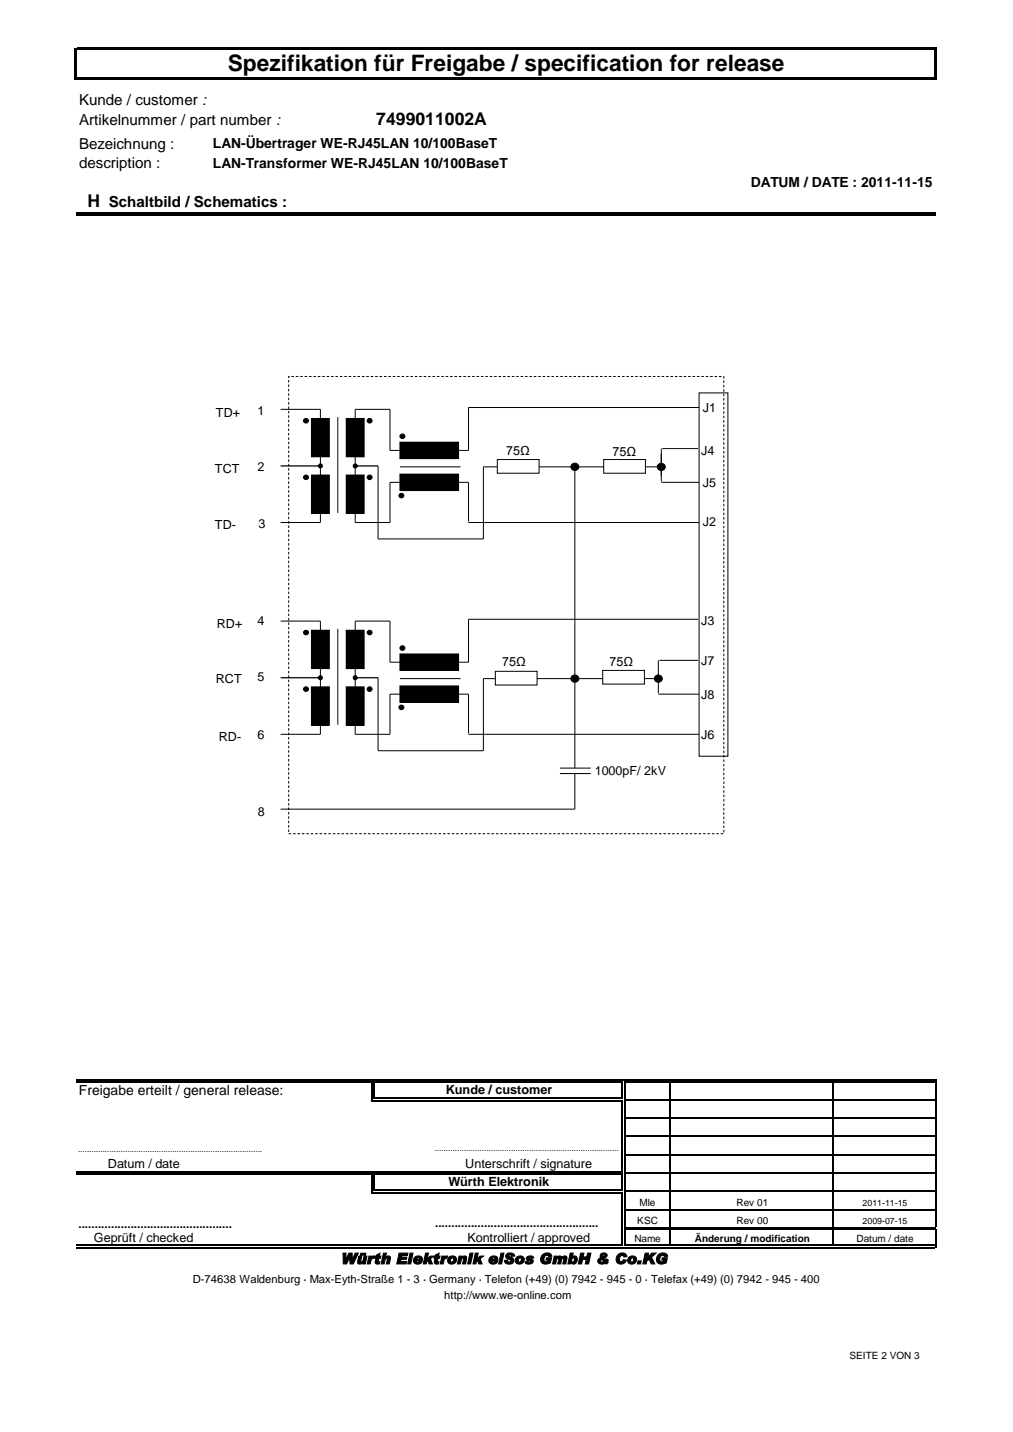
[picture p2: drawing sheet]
<svg xmlns="http://www.w3.org/2000/svg" width="210mm" height="297mm" viewBox="0 0 210 297" stroke-linecap="round" stroke-linejoin="round" font-family="sans-serif">
<g fill="#000">
<path d="M15.5 9.9h.5v6.6h-.5z" fill-rule="evenodd"/>
<path d="M16 9.9h178.2v.5h-178.2z" fill-rule="evenodd"/>
<path d="M16 16h178.2v.5h-178.2z" fill-rule="evenodd"/>
<path d="M193.7 10.4h.5v6.1h-.5z" fill-rule="evenodd"/>
<path d="M76.9 224.3h.3v.3h-.3z" fill-rule="evenodd"/>
<path d="M76.9 223.8h.8v.3h-.8z" fill-rule="evenodd"/>
<path d="M76.9 224.3h.3v.3h-.3z" fill-rule="evenodd"/>
<path d="M76.9 228.1h.8v.3h-.8z" fill-rule="evenodd"/>
<path d="M76.9 227.6h.3v.8h-.3z" fill-rule="evenodd"/>
<path d="M77.4 224.3h.3v.3h-.3z" fill-rule="evenodd"/>
<path d="M77.4 224.3h.3v.3h-.3z" fill-rule="evenodd"/>
<path d="M77.4 227.6h.3v.3h-.3z" fill-rule="evenodd"/>
<path d="M77.4 227.6h.3v.3h-.3z" fill-rule="evenodd"/>
<path d="M128.8 224.3h.3v.3h-.3z" fill-rule="evenodd"/>
<path d="M128.8 224.3h.3v.3h-.3z" fill-rule="evenodd"/>
<path d="M128.8 227.6h.3v.3h-.3z" fill-rule="evenodd"/>
<path d="M128.8 228.1h.3v.3h-.3z" fill-rule="evenodd"/>
<path d="M128.8 223.8h.8v.3h-.8z" fill-rule="evenodd"/>
<path d="M128.8 228.1h.3v.3h-.3z" fill-rule="evenodd"/>
<path d="M128.8 227.6h.3v.3h-.3z" fill-rule="evenodd"/>
<path d="M129.4 224.3h.2v.3h-.2z" fill-rule="evenodd"/>
<path d="M129.4 227.6h.2v.8h-.2z" fill-rule="evenodd"/>
<path d="M129.4 224.3h.2v.3h-.2z" fill-rule="evenodd"/>
<path d="M76.9 243.4h.3v.2h-.3z" fill-rule="evenodd"/>
<path d="M76.9 242.9h.8v.2h-.8z" fill-rule="evenodd"/>
<path d="M76.9 243.4h.3v.2h-.3z" fill-rule="evenodd"/>
<path d="M76.9 247.2h.8v.2h-.8z" fill-rule="evenodd"/>
<path d="M76.9 246.7h.3v.7h-.3z" fill-rule="evenodd"/>
<path d="M77.4 243.4h.3v.2h-.3z" fill-rule="evenodd"/>
<path d="M77.4 243.4h.3v.2h-.3z" fill-rule="evenodd"/>
<path d="M77.4 246.7h.3v.2h-.3z" fill-rule="evenodd"/>
<path d="M77.4 246.7h.3v.2h-.3z" fill-rule="evenodd"/>
<path d="M128.8 242.9h.3v.2h-.3z" fill-rule="evenodd"/>
<path d="M128.8 243.4h.3v.2h-.3z" fill-rule="evenodd"/>
<path d="M128.8 246.7h.3v.2h-.3z" fill-rule="evenodd"/>
<path d="M128.8 258.1h.3v.3h-.3z" fill-rule="evenodd"/>
<path d="M128.8 247.2h.3v.2h-.3z" fill-rule="evenodd"/>
<path d="M128.8 258.1h.3v.3h-.3z" fill-rule="evenodd"/>
<path d="M128.8 242.9h.3v.2h-.3z" fill-rule="evenodd"/>
<path d="M128.8 243.4h.3v.2h-.3z" fill-rule="evenodd"/>
<path d="M128.8 247.2h.3v.2h-.3z" fill-rule="evenodd"/>
<path d="M128.8 246.7h.3v.2h-.3z" fill-rule="evenodd"/>
<path d="M128.8 258.6h.8v.3h-.8z" fill-rule="evenodd"/>
<path d="M129.4 242.9h.2v.7h-.2z" fill-rule="evenodd"/>
<path d="M129.4 246.7h.2v.7h-.2z" fill-rule="evenodd"/>
<path d="M129.4 258.1h.2v.3h-.2z" fill-rule="evenodd"/>
<path d="M129.4 258.1h.2v.3h-.2z" fill-rule="evenodd"/>
<path d="M129.6 254.4h64.5v.5h-64.5z" fill-rule="evenodd"/>
<circle cx="119.1" cy="96.8" r=".8"/>
<circle cx="137" cy="96.8" r=".8"/>
<circle cx="119.1" cy="140.7" r=".8"/>
<circle cx="136.4" cy="140.7" r=".8"/>
</g>
<g fill="none" stroke="#000" stroke-width=".25">
<path d="M15.7 44.1h178.3M15.7 44.6h178.3M15.7 223.9h61.2M15.7 224.4h61.2M77.1 224.6v3M77.6 224.6v3M77.7 223.9h51.1M77.7 224.4h51.1M77.7 227.7h51.1M77.7 228.3h51.1M129 224.6v3M129 228.4v14.5"/>
<path d="M129.5 224.6v3M129.5 228.4v14.5M129.6 223.9h64.2M129.6 224.4h64.2M129.6 228h64.5M129.6 231.8h64.5M129.6 235.6h64.5M129.6 239.4h64.5M138.9 224.6v29.8M172.7 224.6v29.8M193.9 223.8v30.6M15.7 243h61.2"/>
<path d="M15.7 243.5h61.2M15.7 258.2h113.1M15.7 258.7h113.1M77.1 243.6v3.1M77.6 243.6v3.1M77.7 243h51.1M77.7 243.5h51.1M77.7 246.8h51.1M77.7 247.3h51.1M129 243.6v3.1M129 247.4v10.7M129.5 243.6v3.1"/>
<path d="M129.5 247.4v10.7M129.6 258.2h64.2M129.6 258.7h64.2M129.6 243.2h64.5M129.6 247.1h64.5M129.6 250.9h64.5M138.9 254.9v3.2M172.7 254.9v3.2M193.9 254.9v4"/>
</g>
<g fill="none" stroke="#000" stroke-width=".21">
<path d="M137.1 94.1v4.6"/>
<circle cx="119.1" cy="96.8" r=".8"/>
<circle cx="137" cy="96.8" r=".8"/>
<circle cx="119.1" cy="140.7" r=".8"/>
<circle cx="136.4" cy="140.7" r=".8"/>
</g>
<path d="M59.8 78.1h90.2v94.8h-90.2z" fill="none" stroke="#000" stroke-width=".21" stroke-dasharray=".5 .4" stroke-linecap="butt"/>
<g fill="#fff">
<path d="M53 106.6h2.9v4h-2.9z" fill-rule="evenodd"/>
<path d="M145.1 98.1h4.5v4h-4.5z" fill-rule="evenodd"/>
</g>
<path d="M144.9 81.5h6v75.3h-6zM116.1 159.3h6.3M116.1 160.4h6.3M119.2 160.4v7.4h-61" fill="none" stroke="#000" stroke-width=".21"/>
<path d="M145.1 106.1h4.3v4.1h-4.3z" fill-rule="evenodd" fill="#fff"/>
<g fill="#000">
<path d="M64.6 86.8h3.7v7.9h-3.7z" fill-rule="evenodd"/>
<path d="M71.8 86.8h3.7v7.9h-3.7z" fill-rule="evenodd"/>
<path d="M82.9 91.7h12.2v3.4h-12.2z" fill-rule="evenodd"/>
<path d="M64.6 98.5h3.7v8h-3.7z" fill-rule="evenodd"/>
<path d="M71.8 98.5h3.7v8h-3.7z" fill-rule="evenodd"/>
<path d="M82.9 98.3h12.2v3.4h-12.2z" fill-rule="evenodd"/>
<path d="M64.6 130.7h3.7v7.9h-3.7z" fill-rule="evenodd"/>
<path d="M71.8 130.7h3.7v7.9h-3.7z" fill-rule="evenodd"/>
<path d="M82.9 135.6h12.2v3.4h-12.2z" fill-rule="evenodd"/>
<path d="M64.6 142.4h3.7v8h-3.7z" fill-rule="evenodd"/>
<path d="M71.8 142.4h3.7v8h-3.7z" fill-rule="evenodd"/>
<path d="M82.9 142.2h12.2v3.4h-12.2z" fill-rule="evenodd"/>
<circle cx="63.4" cy="87.2" r=".5"/>
<circle cx="63.4" cy="99" r=".5"/>
<circle cx="76.6" cy="87.2" r=".49"/>
<circle cx="76.6" cy="99" r=".5"/>
<circle cx="83.4" cy="90.5" r=".49"/>
<circle cx="83.2" cy="102.8" r=".5"/>
<circle cx="63.4" cy="131.2" r=".5"/>
<circle cx="76.6" cy="131.2" r=".49"/>
<circle cx="83.4" cy="134.4" r=".49"/>
<circle cx="63.4" cy="142.9" r=".5"/>
<circle cx="76.6" cy="142.9" r=".5"/>
<circle cx="83.2" cy="146.7" r=".5"/>
</g>
<g fill="none" stroke="#000" stroke-width=".21">
<path d="M58.2 84.9h8.2v23.4h-8.2M64.6 98.5h3.7v8h-3.7zM64.6 86.8h3.7v7.9h-3.7zM70 86.5v19.9M71.8 98.5h3.7v8h-3.7zM71.8 86.8h3.7v7.9h-3.7zM78.4 96.6v15.2h21.8v-15h36.9M82.9 91.7h12.2v3.4h-12.2zM82.9 98.3h12.2v3.4h-12.2zM82.9 96.8h12.6M119.2 96.8v62.5M137.1 93v6.8"/>
<path d="M137.3 93h7.4M144.9 84.5h-47.8v8.9h-16.3v-8.5h-7.2v23.4h7.2v-8.3h16.3v8.2M97.1 108.3h47.8M137.1 100h7.8M58.2 128.8h8.2v23.5h-8.2M64.6 130.7h3.7v7.9h-3.7zM70 130.4v19.9M71.8 130.7h3.7v7.9h-3.7zM82.9 135.6h12.2v3.4h-12.2zM136.5 136.9v6.8M136.7 136.9h8M144.7 128.4h-47.6v8.9h-16.3v-8.5h-7.2v23.5h7.2v-8.4h16.3v8.2"/>
<path d="M64.6 142.4h3.7v8h-3.7zM71.8 142.4h3.7v8h-3.7zM78.4 140.5v15.2h21.8v-15h36.1M82.9 142.2h12.2v3.4h-12.2zM82.9 140.7h12.6M97.1 152.3h47.8M136.5 143.9h8.4"/>
<circle cx="63.4" cy="87.2" r=".5"/>
<circle cx="63.4" cy="99" r=".5"/>
<circle cx="76.6" cy="87.2" r=".49"/>
<circle cx="76.6" cy="99" r=".5"/>
<circle cx="83.4" cy="90.5" r=".49"/>
<circle cx="83.2" cy="102.8" r=".5"/>
<circle cx="63.4" cy="131.2" r=".5"/>
<circle cx="76.6" cy="131.2" r=".49"/>
<circle cx="83.4" cy="134.4" r=".49"/>
<circle cx="63.4" cy="142.9" r=".5"/>
<circle cx="76.6" cy="142.9" r=".5"/>
<circle cx="83.2" cy="146.7" r=".5"/>
</g>
<g fill="#000">
<path d="M58.2 96.5h8.2v.2h-8.2zM65.9 96.6a.52 .52 0 0 1 1 0 .52 .52 0 0 1-1 0z"/>
<path d="M73.6 96.5v.2h4.8v-.2zM73.1 96.6a.52 .52 0 0 0 1 0 .52 .52 0 0 0-1 0z"/>
<path d="M58.2 140.4h8.2v.3h-8.2zM65.9 140.5a.52 .52 0 0 1 1 0 .52 .52 0 0 1-1 0z"/>
<path d="M73.6 140.4v.3h4.8v-.3zM73.1 140.5a.52 .52 0 0 0 1 0 .52 .52 0 0 0-1 0z"/>
</g>
<path d="M103.1 95.3h8.6v2.8h-8.6z" fill-rule="evenodd" fill="#fff"/>
<path d="M103.1 95.3h8.6v2.8h-8.6z" fill="none" stroke="#000" stroke-width=".21"/>
<path d="M125.1 95.3h8.7v2.8h-8.7z" fill-rule="evenodd" fill="#fff"/>
<path d="M125.1 95.3h8.7v2.8h-8.7z" fill="none" stroke="#000" stroke-width=".21"/>
<path d="M102.7 139.2h8.6v2.8h-8.6z" fill-rule="evenodd" fill="#fff"/>
<path d="M102.7 139.2h8.6v2.8h-8.6z" fill="none" stroke="#000" stroke-width=".21"/>
<path d="M124.9 139h8.7v2.8h-8.7z" fill-rule="evenodd" fill="#fff"/>
<path d="M124.9 139h8.7v2.8h-8.7z" fill="none" stroke="#000" stroke-width=".21"/>
<path d="M121.6 18.2h33.1v9.5h-33.1z" fill-rule="evenodd" fill="#fff"/>
<text font-size="4.7" x="47.2" y="14.7">Spezifikation für Freigabe / specification for release</text>
<g font-size="3.6">
<text x="78" y="25.9">7499011002A</text>
<text x="18.2" y="42.9">H</text>
</g>
<g font-size="3.1">
<text x="16.4" y="21.8">Kunde / customer :</text>
<text x="16.4" y="25.8">Artikelnummer / part number :</text>
<text x="16.4" y="30.9">Bezeichnung :</text>
<text x="16.4" y="34.9">description :</text>
<text x="22.6" y="42.9">Schaltbild / Schematics :</text>
<text x="70.7" y="262.1">Würth Elektronik eiSos GmbH &amp; Co.KG</text>
</g>
<g font-size="2.9">
<text x="44.1" y="30.7">LAN-Übertrager WE-RJ45LAN 10/100BaseT</text>
<text x="44.1" y="34.9">LAN-Transformer WE-RJ45LAN 10/100BaseT</text>
<text x="155.6" y="38.7">DATUM / DATE : 2011-11-15</text>
<text x="16.3" y="227.1">Freigabe erteilt / general release:</text>
</g>
<g font-size="2.6">
<text x="44.8" y="86.5">TD+</text>
<text x="53.4" y="86.1">1</text>
<text x="145.7" y="85.5">J1</text>
<text x="104.9" y="94.4">75Ω</text>
<text x="127" y="94.6">75Ω</text>
<text x="145.3" y="94.4">J4</text>
<text x="44.5" y="98">TCT</text>
<text x="53.4" y="97.6">2</text>
<text x="145.7" y="101">J5</text>
<text x="44.5" y="109.8">TD-</text>
<text x="53.6" y="109.6">3</text>
<text x="145.7" y="109">J2</text>
<text x="45" y="130.2">RD+</text>
<text x="53.4" y="129.6">4</text>
<text x="145.3" y="129.6">J3</text>
<text x="145.3" y="138">J7</text>
<text x="44.8" y="141.6">RCT</text>
<text x="53.4" y="141.2">5</text>
<text x="104.1" y="138.2">75Ω</text>
<text x="126.3" y="138.2">75Ω</text>
<text x="145.3" y="145">J8</text>
<text x="45.4" y="153.7">RD-</text>
<text x="53.4" y="153.3">6</text>
<text x="145.3" y="153.3">J6</text>
<text x="123.3" y="160.7">1000pF/ 2kV</text>
<text x="53.4" y="169.2">8</text>
<text x="92.4" y="226.9">Kunde / customer</text>
<text x="22.4" y="242.3">Datum / date</text>
<text x="93" y="245.9">Würth Elektronik</text>
<text x="96.5" y="242.3">Unterschrift / signature</text>
<text x="19.5" y="257.5">Geprüft / checked</text>
<text x="96.9" y="257.5">Kontrolliert / approved</text>
</g>
<g font-size="2.4">
<text x="16.3" y="254.6">...............................................</text>
<text x="90.2" y="254.4">..................................................</text>
</g>
<g font-size="2.3">
<text x="40" y="266.1">D-74638 Waldenburg · Max-Eyth-Straße 1 - 3 · Germany · Telefon (+49) (0) 7942 - 945 - 0 · Telefax (+49) (0) 7942 - 945 - 400</text>
<text x="92.1" y="269.3">http://www.we-online.com</text>
</g>
<g font-size="2.1">
<text x="132.6" y="250.1">Mle</text>
<text x="152.7" y="250.1">Rev 01</text>
<text x="131.5" y="257.5">Name</text>
<text x="132.1" y="253.7">KSC</text>
<text x="144" y="257.5">Änderung / modification</text>
<text x="152.7" y="253.7">Rev 00</text>
<text x="177.5" y="257.5">Datum / date</text>
<text x="176.1" y="281.9">SEITE 2 VON 3</text>
</g>
<g font-size="1.8">
<text x="178.8" y="250.1">2011-11-15</text>
<text x="178.8" y="253.7">2009-07-15</text>
</g>
<g font-size="1.7">
<text x="16.2" y="238.8">..................................................................................</text>
<text x="90.1" y="238.6">..................................................................................</text>
</g>
</svg>
